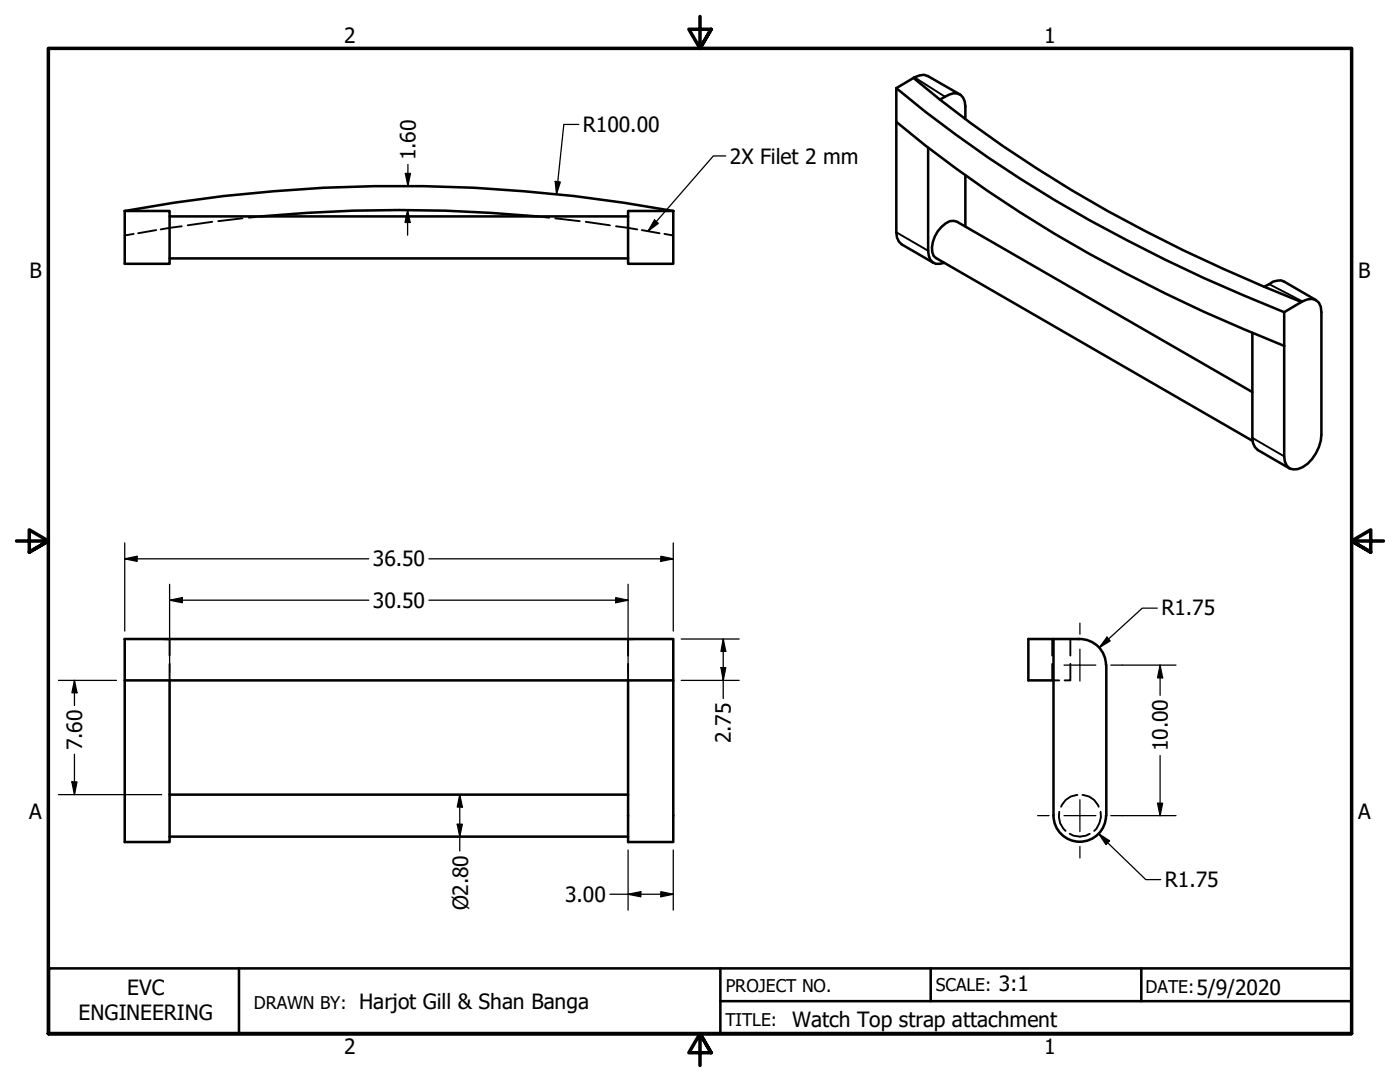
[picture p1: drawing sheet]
<svg xmlns="http://www.w3.org/2000/svg" width="279mm" height="216mm" viewBox="0 0 279 216" stroke-linecap="round" stroke-linejoin="round" font-family="sans-serif">
<!-- layer: Hidden (ANSI) -->
<g fill="none" stroke="#000" stroke-width=".38">
<path d="M26.7 46.7l-1.8 .3M31.2 45.9l-3.6 .6M36.3 45.1l-4.2 .7M42.4 44.3l-4.9 .7M48.4 43.6l-4.8 .5M52.1 43.2l-2.4 .2M107.2 43.2l2.4 .2M110.8 43.6l4.9 .5M116.9 44.3l4.8 .7M122.9 45.1l4.3 .7M128.1 45.9l3.5 .6M132.6 46.7l1.8 .3"/>
<path d="M24.9 127.5h1.8M27.6 127.5h3.6M32.1 127.5l1.7 .1M33.8 127.5v3.3M33.8 132.5v3.3M125.3 127.5v3.3M125.3 132.5v3.3M127.2 127.5l-1.9 .1M128.1 127.5h3.5M132.6 127.5h1.8M210 127.5v3.3M210 132.5v3.3"/>
<path d="M210.2 135.8h1.2M213.6 132.5v3.3h-1.1M214.1 127.5h-.5v3.3M214.5 127.5h.6M215.3 127.5h.1M215 158.6a3.6 3.6 0 0 0-3.2 2.4M216 158.6a3.6 3.6 0 0 1 3.3 2.4M211.4 162a4 4 0 0 0 1.3 3.8M213.5 166.4a3.8 3.8 0 0 0 4 0M219.6 162a4.4 4.4 0 0 1-1.2 3.8"/>
</g>
<!-- layer: Visible (ANSI) -->
<g fill="none" stroke="#000" stroke-width=".51">
<path d="M178.9 17.6v28.8l.1 1 .4 .8 .6 .6 6.3 3.7M178.9 17.6a261.5 261.5 0 0 0 53.5 34.2l7.8 3.6 16.1 6.9M182.3 15.6l-3.4 2M187.6 19.9a272.7 272.7 0 0 0 64.7 37.3M191.6 18.9l-6.4-3.7a3.1 3.1 0 0 0-2.9 .4l5.3 4.3a5.1 5.1 0 0 1 3.5-1.2 2.35 2.35 0 0 1 1.6 2.5v2.5M178.9 24.3a261.5 261.5 0 0 0 53.5 34.2l7.8 3.7 16.1 6.8M185.2 29.5v20.5a2.19 2.19 0 0 0 2.4 2.6l.8-.1M192.7 35v10.1M24.9 42.1a302.4 302.4 0 0 1 109.5 0M24.9 42.1h8.9v10.5h-8.9zM33.8 43.2h91.5M33.8 51.6h91.5"/>
<path d="M52.1 43.2a299.6 299.6 0 0 1 55.1 0M125.3 42.1h9.1v10.5h-9.1zM262.6 59.9l-6.3-3.7a2.9 2.9 0 0 0-3 .5l-1 .5 7.4 3.1a3.1 3.1 0 0 1 2.9-.4l.6 .5 .4 .8 .1 1.1v24.4a8.1 8.1 0 0 1-3.7 6.5 2.24 2.24 0 0 1-3.6-1.1l-.1-1v-28.8M249.9 78.2l-58.9-33.9a2.56 2.56 0 0 0-3.1 1 5.6 5.6 0 0 0-1.6 5.8l.5 .4 63.1 36.4M249.9 66.4v21l.2 1 .3 .8 .6 .6 6.4 3.7M259.7 60.3l-3.4 2M24.9 127.5h109.5v8.3h-109.5zM24.9 135.8v32.2h8.9v-32.2M125.3 135.8v32.2h9.1v-32.2M205.2 127.5h5v8.3h-5zM210.2 127.5h5.2a5.2 5.2 0 0 1 5.3 5.2M210.2 135.8v27"/>
<path d="M220.8 132.7v30.1M33.8 158.6h91.5M33.8 166.9h91.5M210.2 162.7a5.2 5.2 0 0 0 5.3 5.3 5.2 5.2 0 0 0 5.2-5.3"/>
</g>
<!-- layer: Visible Narrow (ANSI) -->
<path d="M182.5 15.4l6.1 3.9M178.9 46.4l6.3 3.6M253.3 56.7l6.6 3.4M249.9 87.4l6.4 3.7" fill="none" stroke="#000" stroke-width=".38"/>
<!-- layer: Border (ANSI) -->
<path d="M139.7 3.3v6.4l-2.2-3.9h4.4l-2.2 3.9 2.2-3.9M3.3 107.9h6.4l-3.9-2.2v4.5l3.9-2.3-3.9 2.3M276.1 107.9h-6.4l3.9-2.2v4.5l-3.9-2.3 3.9 2.3M9.7 206.2v-196.5h260v196.5h-260h260M141.9 210.1l-2.2-3.9 2.2 3.9h-4.4l2.2-3.9v6.4" fill="none" stroke="#000" stroke-width=".7"/>
<!-- layer: Title (ANSI) -->
<path d="M9.8 193.2h259.9v13h-259.9zM47.7 193.2v13M143.8 199.8h125.9M143.8 193.2v13M185.7 193.2v6.6M227.8 193.2v6.6" fill="none" stroke="#000" stroke-width=".51"/>
<!-- layer: Dimension (ANSI) -->
<g fill="none" stroke="#000" stroke-width=".25">
<path d="M80.9 34.6h1l-.5 2.5zM81.4 32.8v4.3M110.8 36.2l1 .1-.7 2.4zM115.5 24.8h-3l-1.4 13.9M81.3 41.9l.6 2.5h-1.1zM81.3 41.9v5M24.9 111.5l2.5-.5v1zM24.9 111.5h48.7M24.9 108.3v17.6M33.8 119.8l2.6-.5v1zM33.8 119.8h39.8M33.8 116.6v17.6"/>
<path d="M85.6 111.5h48.8M85.6 119.8h39.7M122.9 119.3l2.4 .5-2.4 .5zM125.3 116.6v17.6M131.9 111l2.5 .5-2.5 .5zM134.4 108.3v17.6M11.7 135.8h11.5M14.9 135.8l.5 2.4h-1zM14.9 135.8v5M136 135.8h11.5M136 127.5h11.5M143.9 133.2h.9l-.5 2.6z"/>
<path d="M144.3 127.5l.5 2.5h-.9zM144.3 127.5v11.9M220.9 127.1l.7 .8-2.2 1.3zM224 132.7h10.7M230.9 121.3h-2.9l-8.6 7.9M231.5 132.7l.5 2.6h-1zM231.5 132.7v6M11.7 158.6h20.6M14.4 156h1l-.5 2.6zM14.9 150.5v8.1M91.8 158.6l.5 2.4h-1.1zM91.8 158.6v11.2"/>
<path d="M231.5 150.7v12.1M91.2 164.5h1.1l-.5 2.4zM121.7 178.4h12.7M125.3 178.4l2.6-.5v1zM125.3 169.6v12M131.9 177.9l2.5 .5-2.5 .5zM134.4 169.6v12M219.3 166.4l2.1 1.4-.7 .7zM219.3 166.4l9.4 9.1h2.9M224 162.8h10.7M231 160.3h1l-.5 2.5z"/>
</g>
<g fill="#000">
<path d="M80.9 34.6h1l-.5 2.5z" fill-rule="evenodd"/>
<path d="M110.8 36.2l1 .1-.7 2.4z" fill-rule="evenodd"/>
<path d="M81.3 41.9l.6 2.5h-1.1z" fill-rule="evenodd"/>
<path d="M24.9 111.5l2.5-.5v1z" fill-rule="evenodd"/>
<path d="M33.8 119.8l2.6-.5v1z" fill-rule="evenodd"/>
<path d="M131.9 111l2.5 .5-2.5 .5z" fill-rule="evenodd"/>
<path d="M14.9 135.8l.5 2.4h-1z" fill-rule="evenodd"/>
<path d="M122.9 119.3l2.4 .5-2.4 .5z" fill-rule="evenodd"/>
<path d="M143.9 133.2h.9l-.5 2.6z" fill-rule="evenodd"/>
<path d="M144.3 127.5l.5 2.5h-.9z" fill-rule="evenodd"/>
<path d="M220.9 127.1l.7 .8-2.2 1.3z" fill-rule="evenodd"/>
<path d="M231.5 132.7l.5 2.6h-1z" fill-rule="evenodd"/>
<path d="M14.4 156h1l-.5 2.6z" fill-rule="evenodd"/>
<path d="M91.2 164.5h1.1l-.5 2.4z" fill-rule="evenodd"/>
<path d="M91.8 158.6l.5 2.4h-1.1z" fill-rule="evenodd"/>
<path d="M125.3 178.4l2.6-.5v1z" fill-rule="evenodd"/>
<path d="M131.9 177.9l2.5 .5-2.5 .5z" fill-rule="evenodd"/>
<path d="M219.3 166.4l2.1 1.4-.7 .7z" fill-rule="evenodd"/>
<path d="M231 160.3h1l-.5 2.5z" fill-rule="evenodd"/>
</g>
<!-- layer: Center Mark (ANSI) -->
<path d="M215.5 129.5v3.2h-3.2M215.5 124.3v2.3M218.7 132.7h-3.2v3.2M221.7 132.7h2.3M215.5 159.6v6.3M207.1 162.8h2.3M212.3 162.8h6.4M215.5 168.9v2.3M221.7 162.8h2.3" fill="none" stroke="#000" stroke-width=".25"/>
<!-- layer: Symbol (ANSI) -->
<path d="M144.8 31.1h-2.4l-13.1 15M130.6 43.9l.8 .7-2.1 1.5z" fill="none" stroke="#000" stroke-width=".25"/>
<path d="M130.6 43.9l.8 .7-2.1 1.5z" fill-rule="evenodd" fill="#000"/>
<g font-size="4.2">
<text x="68.7" y="8.6">2</text>
<text x="208.4" y="8.6">1</text>
<text x="116.3" y="26.4">R100.00</text>
<text x="82.9" y="32" transform="rotate(-90 82.9 32)">1.60</text>
<text x="145.7" y="32.7">2X Filet 2 mm</text>
<text x="5.9" y="55.5">B</text>
<text x="271.1" y="55.5">B</text>
<text x="74.4" y="113">36.50</text>
<text x="74.4" y="121.3">30.50</text>
<text x="231.8" y="122.8">R1.75</text>
<text x="16.4" y="149.7" transform="rotate(-90 16.4 149.7)">7.60</text>
<text x="145.9" y="148.3" transform="rotate(-90 145.9 148.3)">2.75</text>
<text x="233" y="149.9" transform="rotate(-90 233 149.9)">10.00</text>
<text x="5.8" y="163.4">A</text>
<text x="271" y="163.4">A</text>
<text x="112.8" y="180">3.00</text>
<text x="232.5" y="177">R1.75</text>
<text x="93.4" y="181.7" transform="rotate(-90 93.4 181.7)">Ø2.80</text>
<text x="199.3" y="197.7">3:1</text>
<text x="15.7" y="203.6">ENGINEERING</text>
<text x="25.4" y="198.6">EVC</text>
<text x="71.7" y="201.3">Harjot Gill &amp; Shan Banga</text>
<text x="238.8" y="198.5">5/9/2020</text>
<text x="158.1" y="204.9">Watch Top strap attachment</text>
<text x="68.7" y="210.3">2</text>
<text x="208.4" y="210.3">1</text>
</g>
<g font-size="3.5">
<text x="144.8" y="197.9">PROJECT NO.</text>
<text x="186.8" y="197.7">SCALE:</text>
<text x="50.7" y="201.4">DRAWN BY:</text>
<text x="228.6" y="198.2">DATE:</text>
<text x="144.8" y="204.8">TITLE:</text>
</g>
</svg>
